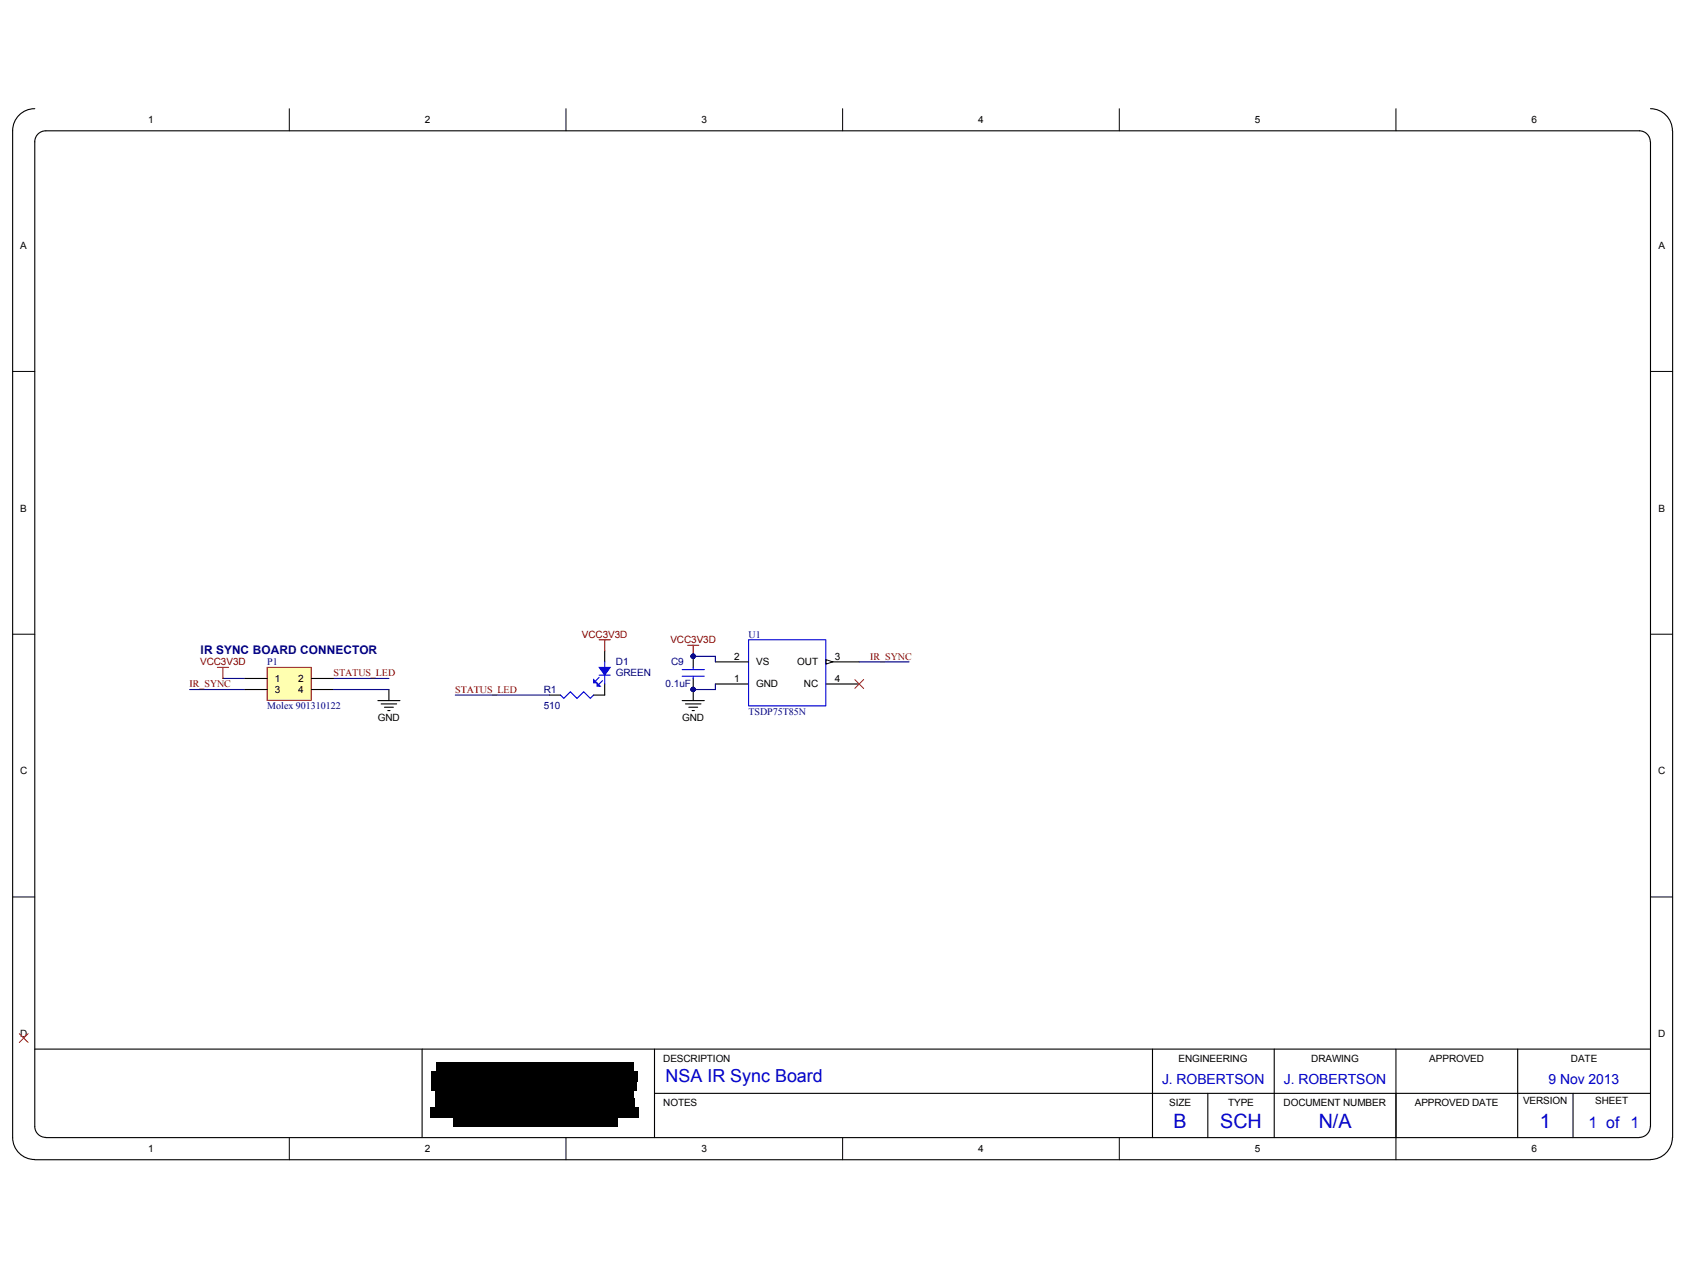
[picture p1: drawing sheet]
<svg xmlns="http://www.w3.org/2000/svg" width="271mm" height="204mm" viewBox="0 0 271 204" stroke-linecap="round" stroke-linejoin="round" font-family="sans-serif">
<g fill="none" stroke="#000" stroke-width=".16">
<path d="M46.5 17.5v3.5M90.9 17.5v3.5M135.3 17.5v3.5M179.8 17.5v3.5M224.2 17.5v3.5M2 59.6h3.6M265.1 59.6h3.5M2 101.8h3.6M265.1 101.8h3.5M2 144h3.6M265.1 144h3.5M46.5 182.7v3.5"/>
<path d="M90.9 182.7v3.5M135.3 182.7v3.5M179.8 182.7v3.5M224.2 182.7v3.5"/>
</g>
<g fill="#fff" stroke="#fff" stroke-width=".53">
<path d="M106 175.5h16.9v2.7h-16.9z"/>
<path d="M106 168.4h16.9v2.7h-16.9z"/>
</g>
<g fill="none" stroke="#000" stroke-width=".18">
<path d="M5.6 17.5a3.5 3.5 0 0 0-3.6 3.5v161.7a3.5 3.5 0 0 0 3.6 3.5M265.1 17.5a3.5 3.5 0 0 1 3.5 3.5M265 22.8a1.76 1.76 0 0 0-1.7-1.8h-255.9a1.76 1.76 0 0 0-1.8 1.8v158.1a1.76 1.76 0 0 0 1.8 1.7M265.1 22.8v158.1M268.6 21v161.7M88.2 111.6h1.8M95.3 111.6h1.8M97.1 104.5v1.8M109.6 112.5h3.5M110.1 113h2.5M110.6 113.6h1.4M111.2 114.1h.3"/>
<path d="M111.3 110.7v1.8M114.9 109.8h5.3M114.9 106.3h5.3M132.7 106.3h5.3M5.6 168.4h259.5M67.8 168.4v14.3M105.1 175.5h160M105.1 168.4v14.3M185.1 168.4v14.3M194 175.5v7.2M204.6 168.4v14.3M224.2 168.4v14.3"/>
<path d="M243.7 168.4v14.3M252.6 175.5v7.2M5.6 186.2h259.5M7.4 182.7h255.9M265 180.9a1.76 1.76 0 0 1-1.7 1.7M268.6 182.7a3.5 3.5 0 0 1-3.5 3.5"/>
</g>
<path d="M3.1 166l1.4 1.4M4.5 166l-1.4 1.4" fill="none" stroke="#f00" stroke-width=".16"/>
<path d="M90 111.6l.5 .5 1.1-1 1.1 1 1-1 1.1 1 .5-.5M96.2 108.4h1.8M97.1 106.3v3.5M120.2 102.7h12.4v10.6h-12.4z" fill="none" stroke="#00f" stroke-width=".18"/>
<g fill="#00f" stroke="#00f" stroke-width=".16">
<path d="M96.2 107.2h1.8l-.9 1.2z"/>
<path d="M95.3 109.1l.6 .5h-.6z"/>
</g>
<path d="M110.4 103.6h1.8M111.3 103.6v1.8" fill="none" stroke="#800000" stroke-width=".18"/>
<path d="M132.7 105.9l1 .4-1 .3z" fill="#fff" stroke="#000" stroke-width=".16"/>
<path d="M60.7 112.5h3.5M61.2 113h2.5M61.7 113.6h1.5M62.3 114.1h.3M62.5 110.7v1.8M132.7 109.8h5.3" fill="none" stroke="#000" stroke-width=".18"/>
<path d="M30.5 110.7h8.9M35.8 108.9h3.6M53.6 108.9h8.9M73.1 111.6h15.1M138 106.3h8" fill="none" stroke="#000080" stroke-width=".18"/>
<path d="M34.9 107.2h1.8M35.8 107.2v1.7M96.2 102.7h1.8M97.1 102.7v1.8" fill="none" stroke="#800000" stroke-width=".18"/>
<path d="M42.9 107.2h7.1v5.2h-7.1z" fill="#ffffb0" stroke="#800000" stroke-width=".16"/>
<path d="M39.4 108.9h3.5M39.4 110.7h3.5M50 108.9h3.6M50 110.7h3.6" fill="none" stroke="#000" stroke-width=".18"/>
<path d="M53.6 110.7h8.9M111.3 105.4h3.6v.9M114.9 109.8v.9h-3.6" fill="none" stroke="#000080" stroke-width=".18"/>
<path d="M137.3 109.1l1.4 1.4M138.7 109.1l-1.4 1.4" fill="none" stroke="#f00" stroke-width=".16"/>
<path d="M109.6 107.5h3.5M109.6 108.6h3.5" fill="none" stroke="#00f" stroke-width=".18"/>
<path d="M69.1 177.7h33.4v1.7h-33.4zM69.2 172h33.2v1.7h-33.2zM69.3 173.5h33v1.7h-33zM69.8 176.3h32v1.7h-32zM69.9 174.9h31.9v1.7h-31.9zM70 170.6h31.7v1.7h-31.7zM72.8 179.1h26.5v1.7h-26.5z" fill="#000"/>
<g font-size="3.2" fill="#0000bf">
<text x="188.5" y="181.1">B</text>
<text x="196" y="181.1">SCH</text>
<text x="211.8" y="181.1">N/A</text>
<text x="247.3" y="181.1">1</text>
</g>
<text font-size="2.9" fill="#0000bf" x="106.9" y="173.7">NSA IR Sync Board</text>
<g font-size="2.5" fill="#000080">
<text x="110.8" y="106.8">PIC901</text>
<text x="110.8" y="110.4">PIC902</text>
</g>
<g font-size="2.5" fill="#00f">
<text x="96.3" y="111.1">PID102</text>
<text x="255.1" y="181">1 of 1</text>
</g>
<g font-size="2.2" fill="#0000bf">
<text x="186.6" y="174">J. ROBERTSON</text>
<text x="206.2" y="174">J. ROBERTSON</text>
<text x="248.7" y="174">9 Nov 2013</text>
</g>
<text font-size="1.9" fill="#000080" x="32.2" y="105">IR SYNC BOARD CONNECTOR</text>
<g font-size="1.6">
<text x="23.8" y="19.8">1</text>
<text x="68.3" y="19.8">2</text>
<text x="112.7" y="19.8">3</text>
<text x="157.1" y="19.8">4</text>
<text x="201.5" y="19.8">5</text>
<text x="245.9" y="19.8">6</text>
<text x="3.3" y="40">A</text>
<text x="266.3" y="40">A</text>
<text x="3.3" y="82.2">B</text>
<text x="266.3" y="82.2">B</text>
<text x="117.9" y="105.9">2</text>
<text x="121.5" y="106.8">VS</text>
<text x="128" y="106.8">OUT</text>
<text x="134.1" y="105.9">3</text>
<text x="44.1" y="109.5">1</text>
<text x="44.1" y="111.2">3</text>
<text x="47.9" y="109.5">2</text>
<text x="47.9" y="111.2">4</text>
<text x="117.9" y="109.5">1</text>
<text x="121.5" y="110.4">GND</text>
<text x="129.1" y="110.4">NC</text>
<text x="134.1" y="109.5">4</text>
<text x="60.7" y="115.7">GND</text>
<text x="109.6" y="115.7">GND</text>
<text x="3.2" y="124.3">C</text>
<text x="266.3" y="124.3">C</text>
<text x="3.2" y="166.5">D</text>
<text x="266.3" y="166.5">D</text>
<text x="106.5" y="170.4">DESCRIPTION</text>
<text x="189.3" y="170.4">ENGINEERING</text>
<text x="210.6" y="170.4">DRAWING</text>
<text x="229.5" y="170.4">APPROVED</text>
<text x="252.3" y="170.4">DATE</text>
<text x="106.5" y="177.5">NOTES</text>
<text x="187.8" y="177.5">SIZE</text>
<text x="197.2" y="177.5">TYPE</text>
<text x="206.2" y="177.5">DOCUMENT NUMBER</text>
<text x="227.2" y="177.5">APPROVED DATE</text>
<text x="244.6" y="177.3">VERSION</text>
<text x="256.2" y="177.3">SHEET</text>
<text x="23.8" y="185">1</text>
<text x="68.3" y="185">2</text>
<text x="112.7" y="185">3</text>
<text x="157.1" y="185">4</text>
<text x="201.5" y="185">5</text>
<text x="245.9" y="185">6</text>
</g>
<g font-size="1.6" fill="#800000">
<text x="32.1" y="106.8">VCC3V3D</text>
<text x="93.5" y="102.4">VCC3V3D</text>
<text x="107.7" y="103.2">VCC3V3D</text>
<text x="139.8" y="105.9">IR_SYNC</text>
<text x="30.4" y="110.4">IR_SYNC</text>
<text x="53.6" y="108.6">STATUS_LED</text>
<text x="73.1" y="111.2">STATUS_LED</text>
</g>
<g font-size="1.6" fill="#000080">
<text x="42.9" y="106.8">P1</text>
<text x="98.9" y="106.8">D1</text>
<text x="107.8" y="106.8">C9</text>
<text x="120.2" y="102.4">U1</text>
<text x="42.9" y="113.9">Molex 901310122</text>
<text x="87.3" y="111.2">R1</text>
<text x="87.3" y="113.9">510</text>
<text x="98.9" y="108.6">GREEN</text>
<text x="106.9" y="110.4">0.1uF</text>
<text x="120.2" y="114.8">TSDP75T85N</text>
</g>
</svg>
